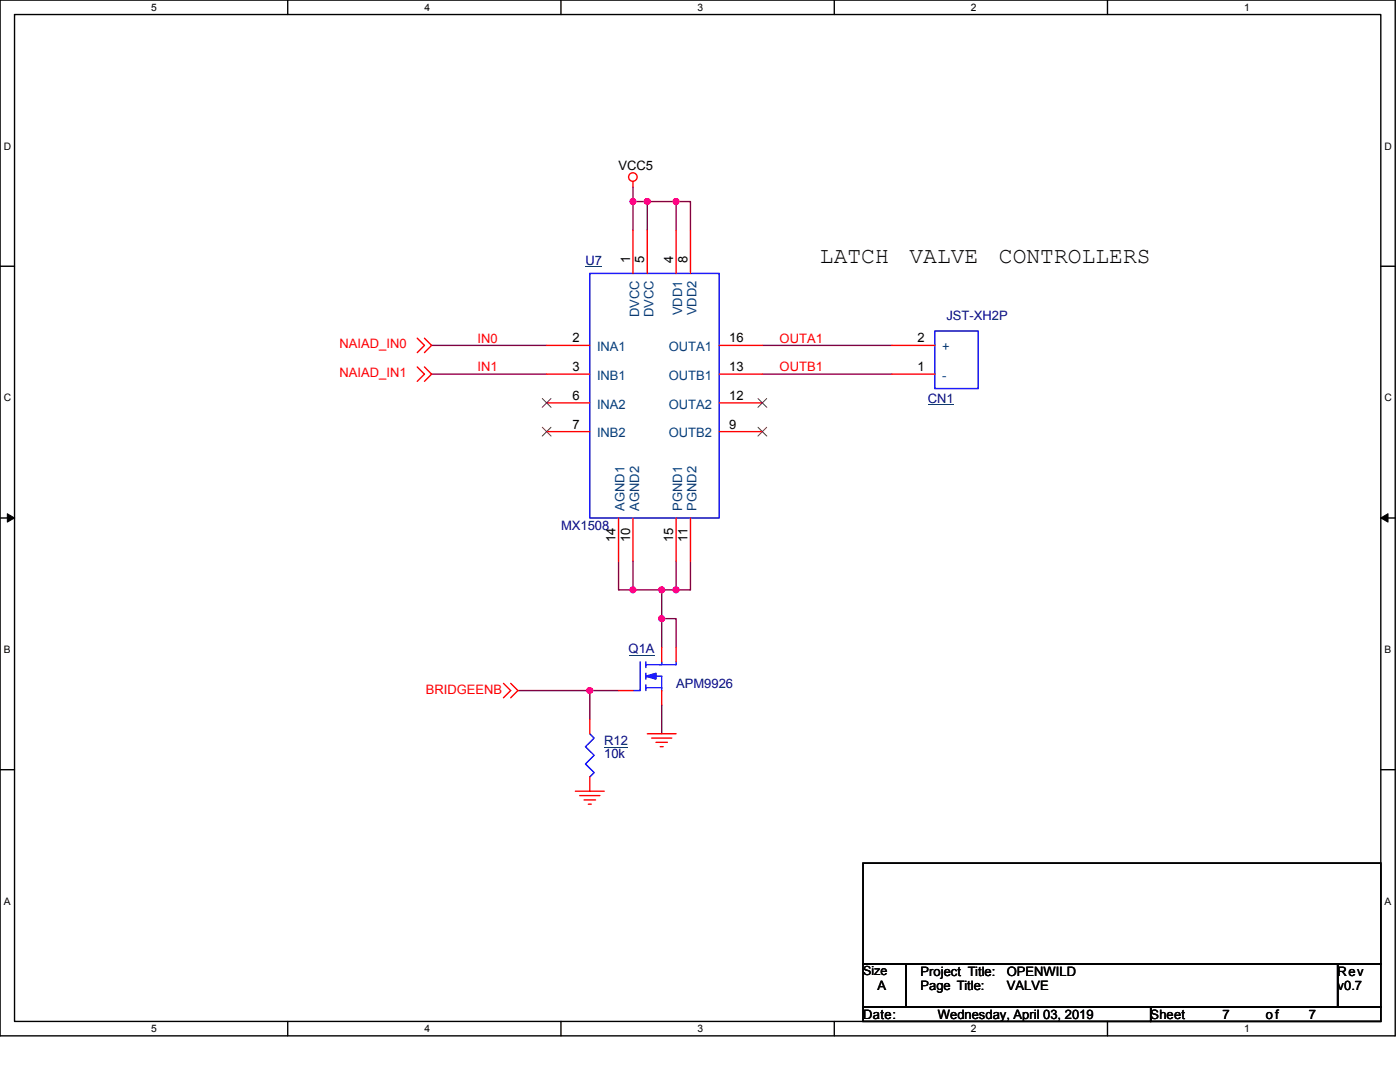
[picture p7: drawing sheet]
<svg xmlns="http://www.w3.org/2000/svg" width="279mm" height="216mm" viewBox="0 0 279 216" stroke-linecap="round" stroke-linejoin="round" font-family="sans-serif">
<path d="M0 0h278.4v206.7h-278.4zM2.9 2.9h272.7v200.9h-272.7z" fill="none" stroke="#000" stroke-width=".28"/>
<g fill="#fff">
<path d="M30.2 .3h1.1v2.3h-1.1z"/>
<path d="M30.2 204.1h1.1v2.3h-1.1z"/>
</g>
<path d="M57.4 0v2.9M57.4 203.8v2.9" fill="none" stroke="#000" stroke-width=".28"/>
<g fill="#fff">
<path d="M84.7 .3h1.1v2.3h-1.1z"/>
<path d="M84.7 204.1h1.1v2.3h-1.1z"/>
</g>
<path d="M112 0v2.9M112 203.8v2.9" fill="none" stroke="#000" stroke-width=".28"/>
<g fill="#fff">
<path d="M139.2 .3h1.2v2.3h-1.2z"/>
<path d="M139.2 204.1h1.2v2.3h-1.2z"/>
</g>
<path d="M166.5 0v2.9M166.5 203.8v2.9" fill="none" stroke="#000" stroke-width=".28"/>
<g fill="#fff">
<path d="M193.8 .3h1.1v2.3h-1.1z"/>
<path d="M193.8 204.1h1.1v2.3h-1.1z"/>
</g>
<path d="M221 0v2.9M221 203.8v2.9" fill="none" stroke="#000" stroke-width=".28"/>
<g fill="#fff">
<path d="M248.3 .3h1.1v2.3h-1.1z"/>
<path d="M248.3 204.1h1.1v2.3h-1.1z"/>
<path d="M.7 28h1.5v2.3h-1.5z"/>
<path d="M276.3 28h1.5v2.3h-1.5z"/>
<path d="M.7 78.2h1.5v2.3h-1.5z"/>
<path d="M276.3 78.2h1.5v2.3h-1.5z"/>
</g>
<path d="M0 53.1h2.9M275.6 53.1h2.8" fill="none" stroke="#000" stroke-width=".28"/>
<g fill="#fff">
<path d="M.7 128.5h1.4v2.2h-1.4z"/>
<path d="M276.3 128.5h1.4v2.2h-1.4z"/>
</g>
<path d="M0 103.4h2.9M275.6 103.4h2.8" fill="none" stroke="#000" stroke-width=".28"/>
<path d="M1.5 102.5l1.4 .9-1.4 .8zM275.6 103.4l1.4-.9v1.7z" fill="#000" stroke="#000" stroke-width=".2"/>
<g fill="#fff">
<path d="M.7 178.7h1.4v2.3h-1.4z"/>
<path d="M276.3 178.7h1.4v2.3h-1.4z"/>
</g>
<path d="M0 153.6h2.9M275.6 153.6h2.8M172.2 172.2h103.4v20.1h-103.4zM172.2 192.3h8.6v8.6h-8.6zM180.8 192.3h86.2v8.6h-86.2zM267 192.3h8.6v8.6h-8.6zM172.2 200.9h57.4v2.9h-57.4zM229.6 200.9h46v2.9h-46z" fill="none" stroke="#000" stroke-width=".28"/>
<g fill="none" stroke="#800040" stroke-width=".28">
<path d="M126.3 37.3v2.9M126.3 40.2v5.8M126.3 40.2h2.9v5.8M129.2 40.2h5.7M134.9 40.2h2.9v5.8M134.9 40.2v5.8M86.1 68.9h23M86.1 74.7h23M152.1 68.9h25.9M152.1 74.7h25.9M123.4 112v5.7h2.9M126.3 112v5.7"/>
<path d="M126.3 117.7h5.8M132.1 117.7v5.7M132.1 117.7h2.8M134.9 112v5.7M137.8 112v5.7h-2.9M103.4 137.8h20M117.7 137.8v5.7M132.1 123.4v5.8M132.1 123.4h2.8v5.8M132.1 140.7v5.7"/>
</g>
<g fill="#f0f" stroke="#f0f" stroke-width=".28">
<circle cx="129.2" cy="40.2" r=".57"/>
<circle cx="126.3" cy="40.2" r=".57"/>
<circle cx="134.9" cy="40.2" r=".57"/>
<circle cx="132" cy="117.7" r=".57"/>
<circle cx="126.3" cy="117.7" r=".57"/>
<circle cx="134.9" cy="117.7" r=".57"/>
<circle cx="132" cy="123.4" r=".57"/>
<circle cx="117.7" cy="137.8" r=".57"/>
</g>
<g fill="none" stroke="#f00" stroke-width=".28">
<path d="M126.3 36.2v1.1M126.3 46v8.6M129.2 46v8.6M134.9 46v8.6M137.8 46v8.6M83.3 67.5l1.4 1.4-1.4 1.5M83.3 73.2l1.4 1.5-1.4 1.4M84.7 67.5l1.4 1.4-1.4 1.5M84.7 73.2l1.4 1.5-1.4 1.4M109.1 68.9h8.6M109.1 74.7h8.6M143.5 74.7h8.6"/>
<path d="M143.5 68.9h8.6M178 74.7h8.6M178 68.9h8.6M109.1 80.4h8.6M109.1 86.1h8.6M143.5 86.1h8.6M143.5 80.4h8.6M123.4 103.4v8.6M126.3 103.4v8.6M134.9 103.4v8.6M137.8 103.4v8.6M100.5 136.4l1.4 1.4-1.4 1.4"/>
<path d="M101.9 136.4l1.5 1.4-1.5 1.4M123.4 137.8h2.9M132.1 137.8v2.9M132.1 129.2v2.9M134.9 129.2v2.9M114.8 157.9h5.8M115.7 158.7h4M116.6 159.6h2.3M117.7 143.5v2.9M117.7 155v2.9M129.2 146.4h5.7M130 147.3h4.1"/>
<path d="M130.9 148.1h2.3M131.8 149h.6M117.4 160.5h.6"/>
<circle cx="126.3" cy="35.3" r=".85"/>
</g>
<path d="M117.7 54.6h25.8v48.8h-25.8zM186.6 66h8.6v11.5h-8.6zM127.8 132.1v5.7h-1.5M128.9 134.3v1.2M128.9 132.1v1.1M128.9 136.7v1.1M128.9 137.2h3.2M129.2 134.9h2.9v2.9M132.1 132.1v.5h-3.2M134.9 132.1v.5h-3.1M117.7 146.4l.9 .9-1.8 1.7 1.8 1.7-1.8 1.7 1.8 1.8-.9 .8" fill="none" stroke="#00f" stroke-width=".28"/>
<path d="M128.9 134.9l2-.6v1.2z" fill-rule="evenodd" fill="#00f" stroke="#00f" stroke-width=".28"/>
<path d="M116.8 53.2h3.3M185.2 80.8h5.1M125.5 130.7h5.1M120.6 149.1h4.7" fill="none" stroke="#000080" stroke-width=".2"/>
<path d="M108.2 79.5l1.8 1.8M110 79.5l-1.8 1.8M151.3 79.5l1.7 1.8M153 79.5l-1.7 1.8M108.2 85.3l1.8 1.7M110 85.3l-1.8 1.7M151.3 85.3l1.7 1.7M153 85.3l-1.7 1.7" fill="none" stroke="#804000" stroke-width=".2"/>
<g font-size="4.6">
<text x="163.6" y="52.5">LATCH</text>
<text x="181.5" y="52.5">VALVE</text>
<text x="199.4" y="52.5">CONTROLLERS</text>
</g>
<g font-size="2.6">
<text x="123.4" y="33.9">VCC5</text>
<text x="125.7" y="52.6" transform="rotate(-90 125.7 52.6)">1</text>
<text x="128.6" y="52.6" transform="rotate(-90 128.6 52.6)">5</text>
<text x="134.3" y="52.6" transform="rotate(-90 134.3 52.6)">4</text>
<text x="137.2" y="52.6" transform="rotate(-90 137.2 52.6)">8</text>
<text x="114.3" y="68.3">2</text>
<text x="145.5" y="68.3">16</text>
<text x="183.1" y="68.3">2</text>
<text x="114.3" y="74.1">3</text>
<text x="145.5" y="74.1">13</text>
<text x="183.1" y="74.1">1</text>
<text x="114.3" y="79.8">6</text>
<text x="145.5" y="79.8">12</text>
<text x="114.3" y="85.5">7</text>
<text x="145.5" y="85.5">9</text>
<text x="122.9" y="108.2" transform="rotate(-90 122.9 108.2)">14</text>
<text x="125.7" y="108.2" transform="rotate(-90 125.7 108.2)">10</text>
<text x="134.3" y="108.2" transform="rotate(-90 134.3 108.2)">15</text>
<text x="137.2" y="108.2" transform="rotate(-90 137.2 108.2)">11</text>
<text x="175.1" y="197.5">A</text>
<text x="183.7" y="194.7">Project Title:</text>
<text x="183.7" y="197.5">Page Title:</text>
<text x="200.9" y="194.7">OPENWILD</text>
<text x="200.9" y="197.5">VALVE</text>
<text x="267" y="194.7">Rev</text>
<text x="267" y="197.5">v0.7</text>
<text x="172.2" y="203.3">Date:</text>
<text x="187.2" y="203.3">Wednesday, April 03, 2019</text>
<text x="229.6" y="203.3">Sheet</text>
<text x="244" y="203.3">7</text>
<text x="252.6" y="203.3">of</text>
<text x="261.2" y="203.3">7</text>
</g>
<g font-size="2.6" fill="#000080">
<text x="116.8" y="52.9">U7</text>
<text x="188.9" y="63.8">JST-XH2P</text>
<text x="185.2" y="80.4">CN1</text>
<text x="112" y="105.7">MX1508</text>
<text x="125.5" y="130.4">Q1A</text>
<text x="134.9" y="137.3">APM9926</text>
<text x="120.6" y="148.7">R12</text>
<text x="120.6" y="151.3">10k</text>
</g>
<g font-size="2.6" fill="#004080">
<text x="127.5" y="63.3" transform="rotate(-90 127.5 63.3)">DVCC</text>
<text x="130.4" y="63.3" transform="rotate(-90 130.4 63.3)">DVCC</text>
<text x="136.1" y="62.9" transform="rotate(-90 136.1 62.9)">VDD1</text>
<text x="139" y="62.9" transform="rotate(-90 139 62.9)">VDD2</text>
<text x="119.1" y="70.1">INA1</text>
<text x="133.5" y="70.1">OUTA1</text>
<text x="188" y="70.1">+</text>
<text x="119.1" y="75.8">INB1</text>
<text x="133.5" y="75.8">OUTB1</text>
<text x="188" y="75.8">-</text>
<text x="119.1" y="81.6">INA2</text>
<text x="133.5" y="81.6">OUTA2</text>
<text x="119.1" y="87.3">INB2</text>
<text x="133.5" y="87.3">OUTB2</text>
<text x="124.7" y="101.9" transform="rotate(-90 124.7 101.9)">AGND1</text>
<text x="127.5" y="101.9" transform="rotate(-90 127.5 101.9)">AGND2</text>
<text x="136.1" y="101.9" transform="rotate(-90 136.1 101.9)">PGND1</text>
<text x="139" y="101.9" transform="rotate(-90 139 101.9)">PGND2</text>
</g>
<g font-size="2.6" fill="#f00">
<text x="67.8" y="69.5">NAIAD_IN0</text>
<text x="95.3" y="68.3">IN0</text>
<text x="155.6" y="68.3">OUTA1</text>
<text x="67.8" y="75.3">NAIAD_IN1</text>
<text x="95.3" y="74.1">IN1</text>
<text x="155.6" y="74.1">OUTB1</text>
<text x="85" y="138.4">BRIDGEENB</text>
</g>
<text font-size="2.5" x="172.2" y="194.6">Size</text>
<g font-size="2">
<text x="30.2" y="2.2">5</text>
<text x="84.7" y="2.2">4</text>
<text x="139.2" y="2.2">3</text>
<text x="193.8" y="2.2">2</text>
<text x="248.3" y="2.2">1</text>
<text x=".7" y="29.8">D</text>
<text x="276.3" y="29.8">D</text>
<text x=".7" y="80.1">C</text>
<text x="276.3" y="80.1">C</text>
<text x=".7" y="130.3">B</text>
<text x="276.3" y="130.3">B</text>
<text x=".7" y="180.5">A</text>
<text x="276.3" y="180.5">A</text>
<text x="30.2" y="206">5</text>
<text x="84.7" y="206">4</text>
<text x="139.2" y="206">3</text>
<text x="193.8" y="206">2</text>
<text x="248.3" y="206">1</text>
</g>
</svg>
